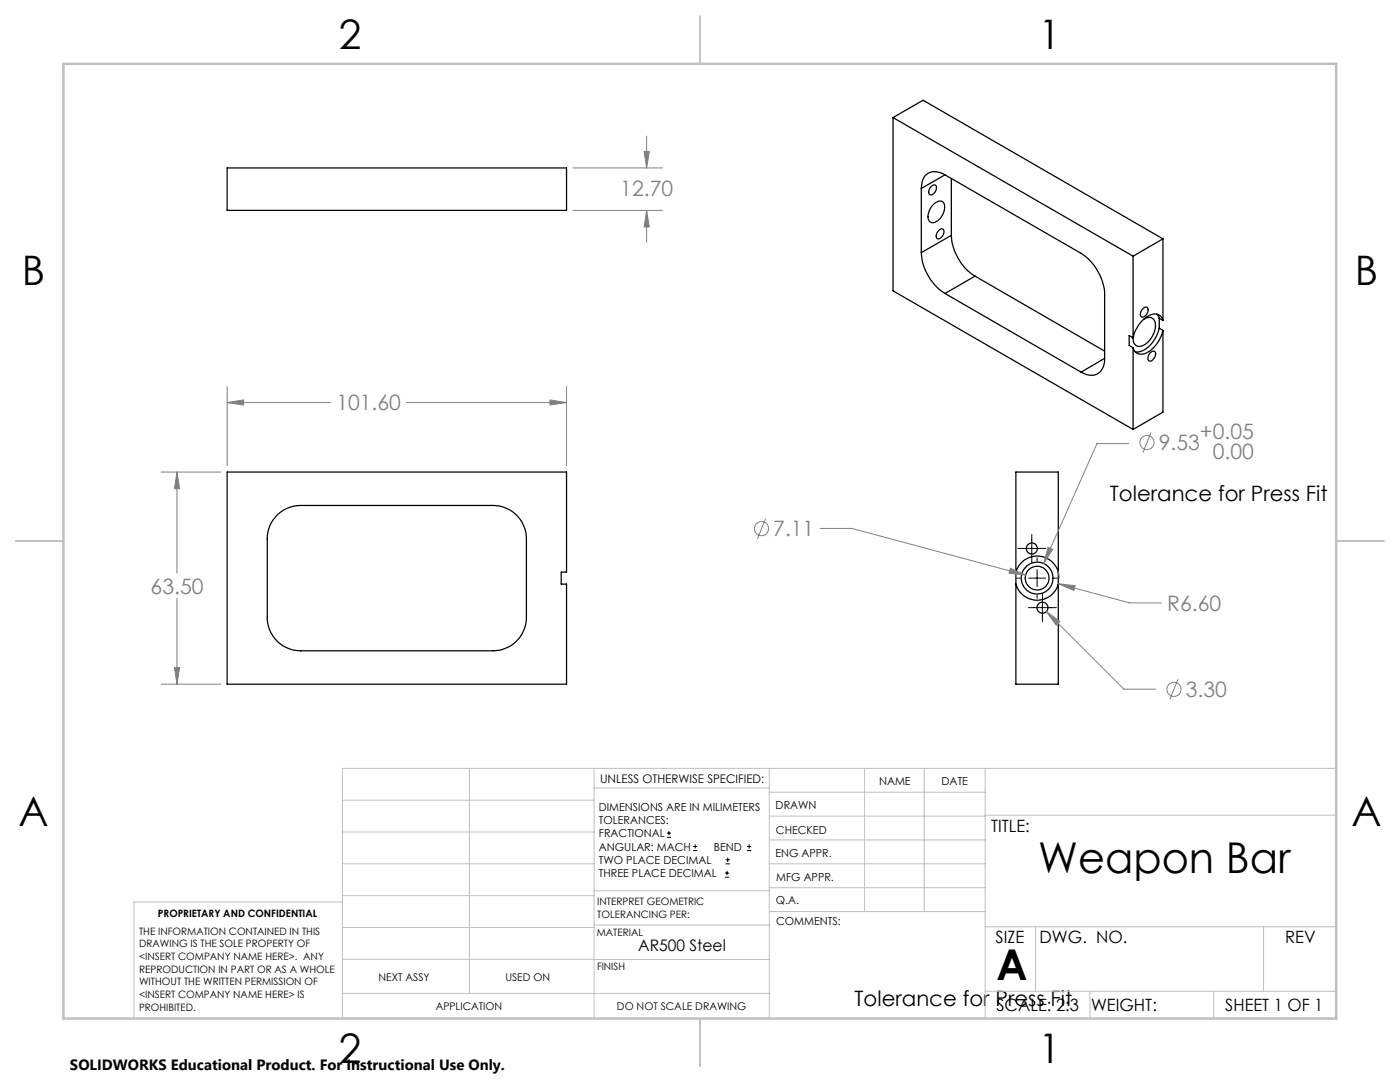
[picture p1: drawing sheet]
<svg xmlns="http://www.w3.org/2000/svg" width="279mm" height="216mm" viewBox="0 0 279 216" stroke-linecap="round" stroke-linejoin="round" font-family="sans-serif">
<g fill="none" stroke="#000" stroke-width=".25">
<path d="M45.3 33.5h67.8v8.5h-67.8zM178.2 23.5v34.5l47.9 27.7M178.2 23.5l47.9 27.6M178.2 23.5l6-3.5 47.9 27.7M183.9 37.6v12.8M185.8 37.3a.58 .58 0 0 1 .6-.4 .58 .58 0 0 1 .5 .5 1.47 1.47 0 0 1-1.3 1.5 1.04 1.04 0 0 1 .2-1.6zM188.6 34.9l27.2 15.7a10.4 10.4 0 0 1 4.7 8.1v12.8M188.6 34.9a3 3 0 0 0-4 .2l-.6 1.1-.1 1.4M188.6 34.9l-4.7 2.7M189.9 35.6v11.4M183.9 50.4a10.4 10.4 0 0 0 4.7 8.2M186.1 41a1.78 1.78 0 0 1 2.1-.7 2.95 2.95 0 0 1-1.4 3.9 1.06 1.06 0 0 1-1.3 0 1.06 1.06 0 0 1-.3-1.3l.3-1z"/>
<path d="M187.4 45.9a.55 .55 0 0 1 .8-.2 .55 .55 0 0 1 .2 .7 1.19 1.19 0 0 1-1.4 1.2 1.34 1.34 0 0 1 .4-1.7zM188.6 58.6l27.2 15.7M189.9 47a10.4 10.4 0 0 0 4.7 8.1M189.9 47l-6 3.4M194.6 55.1l-6 3.5M194.6 55.1l25.9 15M226.1 51.1v16.3M232.1 47.7l-6 3.4M232.1 47.7v16.3M220.5 71.5a2.81 2.81 0 0 1-3 3.4l-1.7-.6M220.5 71.5l-4.7 2.8M226.1 69.4v16.3"/>
<path d="M226.1 67.4l-.7-.4v1.9l.7 .5M228.2 61.5a.55 .55 0 0 1 .7-.2 .55 .55 0 0 1 .2 .7 1.19 1.19 0 0 1-1.3 1.2 1.34 1.34 0 0 1 .4-1.7zM228.2 63.7a1.39 1.39 0 0 1 1.7-.3 1.39 1.39 0 0 1 .7 1.5 4.5 4.5 0 0 1-3.2 4.2 1.41 1.41 0 0 1-1.3-1.7M229.7 70.3a.58 .58 0 0 1 .8-.1 .58 .58 0 0 1 0 .8 1.08 1.08 0 0 1-1.3 1 1.3 1.3 0 0 1 .5-1.7zM230.9 62.7l.5 .8M231.4 65.5a6.1 6.1 0 0 1-4.2 4.7h-.6M231.4 63.5l.7 .5M231.4 63.5v2M231.4 65.5l.7 .4M232.1 64a1.78 1.78 0 0 0-2.8-1 6.7 6.7 0 0 0-3.2 4.4M232.1 65.9a6.4 6.4 0 0 1-3.9 4.7 1.64 1.64 0 0 1-2.1-1.2M232.1 65.9v16.3l-6 3.5"/>
<path d="M45.3 94.2h67.8v20h-1.1v2.4h1.1v19.9h-67.8zM202.7 94.2h8.5v42.3h-8.5zM55.5 102.6a6.8 6.8 0 0 1 4.5-1.7h38.4a6.7 6.7 0 0 1 6.7 6.6v15.7a6.7 6.7 0 0 1-6.7 6.7h-38.4a6.6 6.6 0 0 1-6.7-6.7v-15.7a6.6 6.6 0 0 1 2.2-4.9zM202.7 114.2a4.4 4.4 0 0 1 4.3-3.3 4.4 4.4 0 0 1 4.2 3.3M202.7 116.6a4.4 4.4 0 0 0 4.3 3.2 4.4 4.4 0 0 0 4.2-3.2"/>
<circle cx="205.9" cy="109.4" r="1.1"/>
<circle cx="207" cy="115.4" r="3.2"/>
<circle cx="207" cy="115.4" r="2.37"/>
<circle cx="208" cy="121.3" r="1.1"/>
</g>
<g fill="none" stroke="#808080" stroke-width=".2">
<path d="M114.3 33.5h17.9M128.6 30.2h1l-.6 3.3zM129 27.2v6.3M114.3 42h17.9M129 42l.6 3.3h-1zM129 42v6.3M45.3 77.2v15.7M109.7 79.8l3.4 .5-3.4 .5zM113.1 77.2v15.7M32.1 94.2h12M35.3 94.2l.5 3.3h-1zM35.3 94.2v20.2"/>
<path d="M45.3 80.3l3.3-.5v1zM45.3 80.3h20.6M81.2 80.3h31.9M225.3 88.5h-6.4l-10.6 24M229.7 86.3l-1.6 4M35.3 119.4v17.1M152.8 103.5l-1.6 4M163.7 105.4h6.3l34.7 9.4M201.6 113.4l3.1 1.4-3.3-.4zM209.2 109.2l.9 .4-1.8 2.9zM211.1 113.8l.3 1.6M211.2 116.5l3.4 .4-.3 .9z"/>
<path d="M211.2 116.5l14.2 3.8h6.4M32.1 136.5h12M34.8 133.2h1l-.5 3.3zM208.8 122l2.7 2-.7 .7zM208.8 122l15.5 15.5h6.3M235.1 135.5l-1.6 4.1"/>
<circle cx="228.9" cy="88.3" r="1.42"/>
<circle cx="152" cy="105.5" r="1.41"/>
<circle cx="234.3" cy="137.6" r="1.4"/>
</g>
<g fill="none" stroke="#000" stroke-width=".2">
<path d="M202.9 115.4h.7M203.1 109.4h5.6M205.3 115.4h3.4M205.9 106.6v5.7M207 111.3v.7M207 113.7v3.4M207 118.7v.7M208 118.5v5.5M210.4 115.4h.6M205.2 121.2h5.6M133.1 167.1h.8M133.1 166.2h.8"/>
<path d="M133.5 165.8v.9M138.3 169.7h.8M138.3 168.9h.8M138.7 168.5v.8M144.7 175h.8M144.7 174.2h.8M144.8 172.4h.9M144.8 171.6h.9M145.1 173.8v.8M145.2 171.1v.9M149.1 169.7h.8M149.1 168.9h.8"/>
<path d="M149.5 168.5v.8"/>
</g>
<g fill="none" stroke="#c0c0c0" stroke-width=".2">
<path d="M68.3 159.7h50.3M93.7 153.3v44.9M118.6 153.3v49.9M118.6 157.2h34.9M153.5 153.3v49.9M153.5 158.1h43.1M172.5 153.3v28.6M184.4 153.3v28.6M196.6 153.3v49.9M266.7 153.3h-198.4v49.9M68.3 178.7h50.3M68.3 172.4h50.3"/>
<path d="M68.3 166h50.3M68.3 180h-41.6v23.2M118.6 177.7h35M153.5 167.6h43.1M153.5 162.8h43.1M153.5 172.4h43.1M153.5 177.1h43.1M196.6 162.7h70.1M68.3 198.2h85.2M68.3 191.4l85.2 .1M68.3 185.1h50.3M118.6 184.6h35"/>
<path d="M153.6 181.9h43M196.6 197.8h70.1M196.6 184.9h70.1M206.7 184.9v12.9M217.5 197.8v5.4M242.2 197.8v5.4M252.2 184.9v12.9"/>
</g>
<path d="M139.7 3.2v9.5M3.1 107.9h9.6M266.7 107.9h9.5M139.7 203.2v9.6" fill="none" stroke="#c0c0c0" stroke-width=".25"/>
<path d="M12.7 12.7h254v190.5h-254z" fill="none" stroke="#c0c0c0" stroke-width=".5"/>
<path d="M109.7 79.8l3.4 .5-3.4 .5zM45.3 80.3l3.3-.5v1zM35.3 94.2l.5 3.3h-1zM34.8 133.2h1l-.5 3.3zM128.6 30.2h1l-.6 3.3zM129 42l.6 3.3h-1zM209.2 109.2l-.9 3.3 1.8-2.9zM211.2 116.5l3.1 1.3 .3-.9zM208.8 122l2 2.7 .7-.7zM201.6 113.4l-.2 1 3.3 .4z" fill="#808080"/>
<g font-size="8.5">
<text x="207.2" y="174.2">Weapon Bar</text>
<text x="198.9" y="195.5">A</text>
</g>
<g font-size="8.1">
<text x="67.6" y="9.7">2</text>
<text x="207.3" y="9.7">1</text>
<text x="4.4" y="57">B</text>
<text x="270.4" y="57">B</text>
<text x="3.7" y="164.9">A</text>
<text x="269.7" y="164.9">A</text>
<text x="67.6" y="212.2">2</text>
<text x="207.3" y="212.2">1</text>
</g>
<g font-size="4.2" fill="#808080">
<text x="123.8" y="39.2">12.70</text>
<text x="67.1" y="81.9">101.60</text>
<text x="231.2" y="89.8">9.53</text>
<text x="239.5" y="87.6">+0.05</text>
<text x="242" y="91.7">0.00</text>
<text x="154.3" y="107">7.11</text>
<text x="30.1" y="118.5">63.50</text>
<text x="233" y="121.9">R6.60</text>
<text x="236.6" y="139.1">3.30</text>
</g>
<g font-size="4.2">
<text x="221.5" y="99.9">Tolerance for Press Fit</text>
<text x="170.5" y="200.8">Tolerance for Press Fit</text>
</g>
<g font-size="3.4">
<text x="197.8" y="166">TITLE:</text>
<text x="198.7" y="188.1">SIZE</text>
<text x="207.5" y="188.1">DWG. NO.</text>
<text x="256.5" y="188.2">REV</text>
<text x="198.8" y="201.7">SCALE: 2:3</text>
<text x="217.7" y="201.8">WEIGHT:</text>
<text x="244.5" y="201.7">SHEET 1 OF 1</text>
</g>
<text font-size="3.2" x="127.4" y="189.8">AR500 Steel</text>
<text font-size="3" x="14" y="213.5">SOLIDWORKS Educational Product. For Instructional Use Only.</text>
<text font-size="2.4" x="119.8" y="156.2">UNLESS OTHERWISE SPECIFIED:</text>
<g font-size="2.2">
<text x="119.5" y="161.8">DIMENSIONS ARE IN MILIMETERS</text>
<text x="154.8" y="161.4">DRAWN</text>
<text x="175.4" y="156.6">NAME</text>
<text x="187.9" y="156.7">DATE</text>
<text x="119.5" y="164.4">TOLERANCES:</text>
<text x="119.5" y="167.1">FRACTIONAL</text>
<text x="154.9" y="166.3">CHECKED</text>
<text x="119.5" y="169.7">ANGULAR: MACH</text>
<text x="119.5" y="172.4">TWO PLACE DECIMAL</text>
<text x="142.5" y="169.7">BEND</text>
<text x="154.8" y="171">ENG APPR.</text>
<text x="119.5" y="175">THREE PLACE DECIMAL</text>
<text x="154.9" y="175.7">MFG APPR.</text>
<text x="154.9" y="180.4">Q.A.</text>
<text x="154.9" y="184.6">COMMENTS:</text>
</g>
<g font-size="2.1">
<text x="75.5" y="195.7">NEXT ASSY</text>
<text x="100.9" y="195.7">USED ON</text>
<text x="86.9" y="201.5">APPLICATION</text>
<text x="123.1" y="201.6">DO NOT SCALE DRAWING</text>
</g>
<g font-size="2">
<text x="31.5" y="182.9">PROPRIETARY AND CONFIDENTIAL</text>
<text x="119.2" y="180.6">INTERPRET GEOMETRIC</text>
<text x="119.2" y="183.1">TOLERANCING PER:</text>
<text x="27.8" y="186.5">THE INFORMATION CONTAINED IN THIS</text>
<text x="27.8" y="189">DRAWING IS THE SOLE PROPERTY OF</text>
<text x="27.8" y="191.6">&lt;INSERT COMPANY NAME HERE&gt;. ANY</text>
<text x="119.1" y="186.7">MATERIAL</text>
<text x="27.8" y="194.1">REPRODUCTION IN PART OR AS A WHOLE</text>
<text x="27.8" y="196.6">WITHOUT THE WRITTEN PERMISSION OF</text>
<text x="119.1" y="193.5">FINISH</text>
<text x="27.8" y="199.1">&lt;INSERT COMPANY NAME HERE&gt; IS</text>
<text x="27.8" y="201.7">PROHIBITED.</text>
</g>
</svg>
